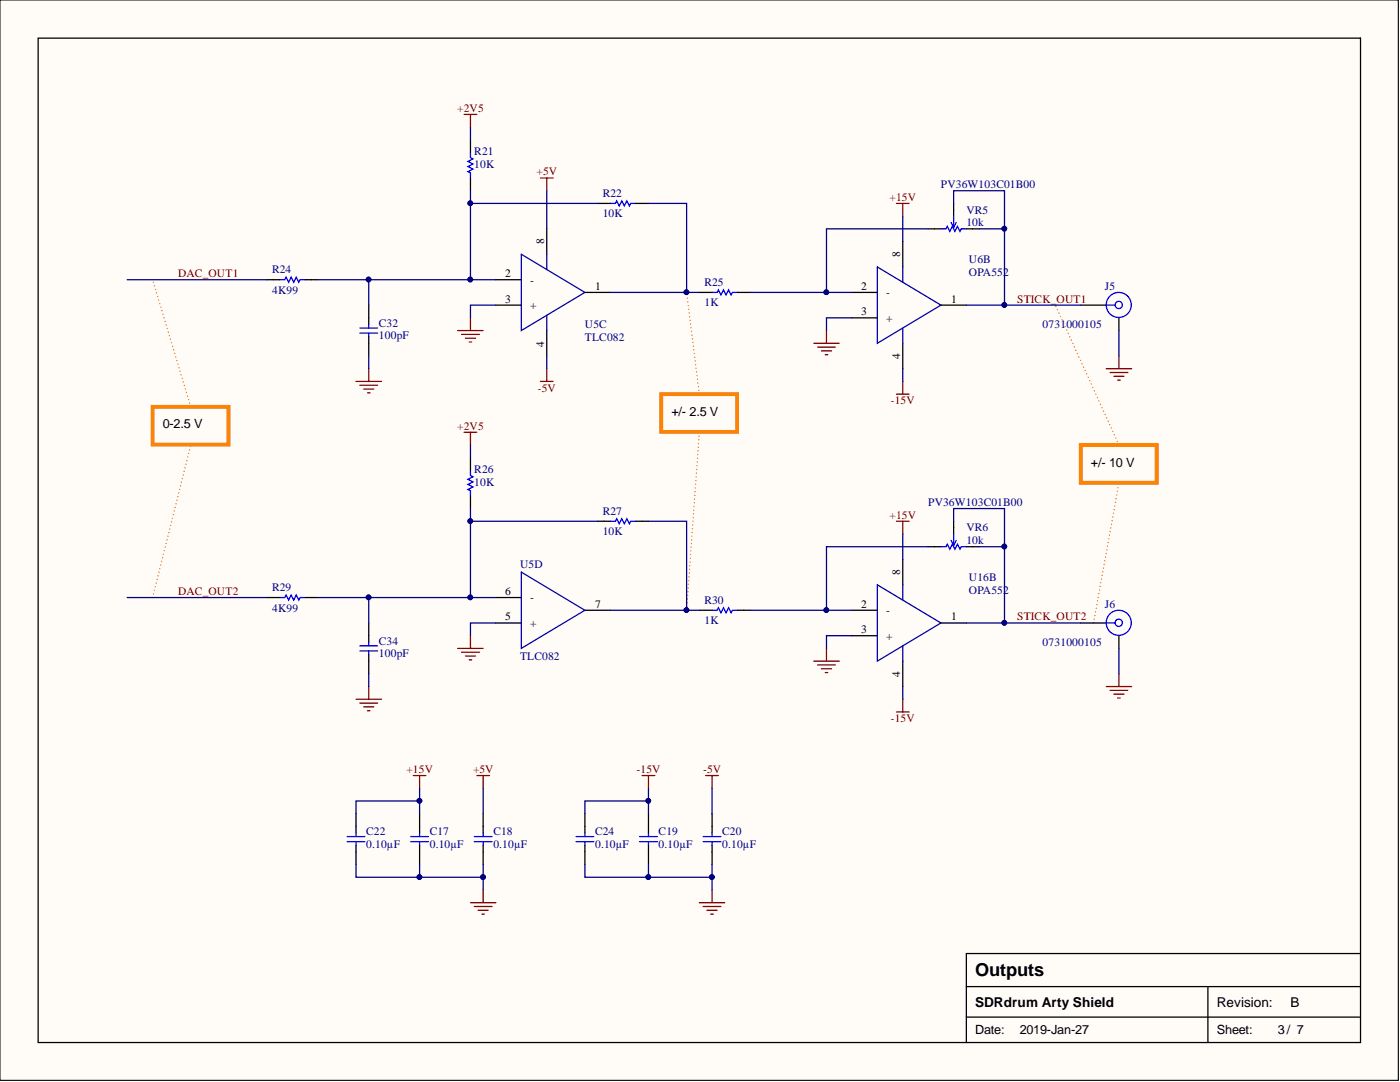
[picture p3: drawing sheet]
<svg xmlns="http://www.w3.org/2000/svg" width="279mm" height="216mm" viewBox="0 0 279 216" stroke-linecap="round" stroke-linejoin="round" font-family="sans-serif">
<path d="M0 0h279.1v215.6h-279.1z" fill="#fffcf8" stroke="#000" stroke-width=".2"/>
<g fill="none" stroke="#000" stroke-width=".25">
<path d="M7.6 7.6h263.9v200.4h-263.9zM93.9 27.9v2.5M93.9 35.5v2.6M53.3 55.8h2.5M60.9 55.8h2.5M99 55.8h5M109.1 45.7v5M116.7 58.3h5.1M119.3 40.6h2.5M126.9 40.6h2.5M139.6 58.3h2.5M147.2 58.3h2.5"/>
<path d="M170 58.3h5.1M180.2 48.2v5.1M185.2 45.7h2.6M190.3 40.6v2.5M192.9 45.7h2.5M73.6 60.9v3.8M73.6 67.2v3.8M99 60.9h5M109.1 66v5M170 63.4h5.1M180.2 68.5v5.1M187.8 60.9h5.1"/>
<path d="M215.7 60.9h5.1M223.3 63.4v2.6M93.9 91.3v2.6M93.9 98.9v2.6M53.3 119.2h2.5M60.9 119.2h2.5M99 119.2h5M119.3 104h2.5M126.9 104h2.5M180.2 111.6v5.1M185.2 109.1h2.6M190.3 104v2.5"/>
<path d="M192.9 109.1h2.5M73.6 124.3v3.8M73.6 130.7v3.8M99 124.3h5M116.7 121.8h5.1M139.6 121.8h2.5M147.2 121.8h2.5M170 121.8h5.1M170 126.8h5.1M180.2 131.9v5.1M187.8 124.3h5.1M215.7 124.3h5.1"/>
<path d="M223.3 126.8v2.6M71.1 162.4v3.8M71.1 168.7v3.8M83.7 162.4v3.8M83.7 168.7v3.8M96.4 162.4v3.8M96.4 168.7v3.8M116.7 162.4v3.8M116.7 168.7v3.8M129.4 162.4v3.8M129.4 168.7v3.8M142.1 162.4v3.8"/>
<path d="M142.1 168.7v3.8M192.9 196.9h78.6M241.1 196.9v11.1M271.5 190.3h-78.6v17.7M192.9 203h78.6"/>
</g>
<g fill="none" stroke="#800000" stroke-width=".25">
<path d="M92.6 22.8h2.6M93.9 22.8v2.6M107.8 35.5h2.6M109.1 35.5v2.6M178.9 40.6h2.5M180.2 40.6v2.5M71.1 76.1h5M71.8 76.9h3.6M72.6 77.6h2M73.3 78.4h.5M73.6 73.6v2.5M91.4 66h5"/>
<path d="M92.1 66.7h3.6M92.9 67.5h2M93.6 68.2h.5M93.9 63.4v2.6M107.8 76.1h2.6M109.1 73.6v2.5M162.4 68.5h5.1M163.2 69.3h3.5M163.9 70h2.1M164.7 70.8h.5M164.9 66v2.5M178.9 78.6h2.5"/>
<path d="M180.2 76.1v2.5M220.8 73.6h5M221.5 74.3h3.6M222.3 75.1h2M223.1 75.9h.5M223.3 71v2.6M92.6 86.3h2.6M93.9 86.3v2.5M178.9 104h2.5M180.2 104v2.5M71.1 139.5h5M73.6 137v2.5"/>
<path d="M91.4 129.4h5M92.1 130.1h3.6M92.9 130.9h2M93.6 131.7h.5M93.9 126.8v2.6M162.4 131.9h5.1M163.2 132.7h3.5M163.9 133.4h2.1M164.7 134.2h.5M164.9 129.4v2.5M180.2 139.5v2.6M220.8 137h5"/>
<path d="M221.5 137.8h3.6M222.3 138.5h2M223.1 139.3h.5M223.3 134.5v2.5M71.8 140.3h3.6M72.6 141.1h2M73.3 141.8h.5M82.5 154.8h2.5M83.7 154.8v2.5M95.2 154.8h2.5M96.4 154.8v2.5M128.1 154.8h2.6"/>
<path d="M129.4 154.8v2.5M140.8 154.8h2.6M142.1 154.8v2.5M178.9 142.1h2.5M96.4 177.6v2.5M142.1 177.6v2.5M93.9 180.1h5.1M94.7 180.9h3.5M95.4 181.6h2M96.2 182.4h.5M139.6 180.1h5M140.3 180.9h3.6"/>
<path d="M141.1 181.6h2M141.9 182.4h.5"/>
</g>
<g fill="none" stroke="#00f" stroke-width=".25">
<path d="M93.9 30.4v1.1l.5 .2-1 .5 1 .5-1 .5 1 .5-1 .5 .5 .3v1M55.8 55.8h1l.3-.5 .5 1 .5-1 .5 1 .5-1 .5 1 .3-.5h1M121.8 40.6h1l.3-.5 .5 1 .5-1 .5 1 .5-1 .5 1 .3-.5h1M142.1 58.3h1l.3-.5 .5 1.1 .5-1.1 .5 1.1 .5-1.1 .5 1.1 .3-.6h1M187.8 45.7h1l.2-.5 .6 1 .5-1 .5 1 .5-1 .5 1 .2-.5h1.1M189.8 44.4l.5 1M190.3 43.1v2.3M190.8 44.4l-.5 1M71.8 66.5h3.6M71.8 65.5h3.6M73.6 64.7v.8M73.6 66.5v.7"/>
<path d="M220.8 60.9h1.7M93.9 93.9v1l.5 .2-1 .5 1 .5-1 .6 1 .5-1 .5 .5 .2v1M55.8 119.2h1l.3-.5 .5 1 .5-1 .5 1 .5-1 .5 1 .3-.5h1M121.8 104h1l.3-.5 .5 1 .5-1 .5 1 .5-1 .5 1 .3-.5h1M187.8 109.1h1l.2-.5 .6 1 .5-1 .5 1 .5-1 .5 1 .2-.5h1.1M189.8 107.8l.5 1M190.3 106.5v2.3M190.8 107.8l-.5 1M71.8 129.9h3.6M71.8 128.9h3.6M73.6 128.1v.8M73.6 129.9v.8"/>
<path d="M142.1 121.8h1l.3-.5 .5 1 .5-1 .5 1 .5-1 .5 1 .3-.5h1M220.8 124.3h1.7M69.3 166.9h3.5M69.3 167.9h3.5M71.1 166.2v.7M71.1 167.9v.8M82 166.9h3.5M82 167.9h3.5M83.7 166.2v.7M83.7 167.9v.8M94.7 166.9h3.5M94.7 167.9h3.5"/>
<path d="M96.4 166.2v.7M96.4 167.9v.8M115 166.9h3.5M115 167.9h3.5M116.7 166.2v.7M116.7 167.9v.8M127.6 166.9h3.6M127.6 167.9h3.6M129.4 166.2v.7M129.4 167.9v.8M140.3 166.9h3.6M140.3 167.9h3.6"/>
<path d="M142.1 166.2v.7M142.1 167.9v.8"/>
<circle cx="223.3" cy="60.8" r=".72"/>
<circle cx="223.3" cy="60.8" r="2.5"/>
<circle cx="223.3" cy="124.3" r=".72"/>
<circle cx="223.3" cy="124.3" r="2.5"/>
</g>
<path d="M104 50.7l12.7 7.6-12.7 7.7zM109.1 50.7v3.1M175.1 53.3l12.7 7.6-12.7 7.6zM180.2 53.3v3M109.1 62.9v3.1M180.2 65.5v3M104 114.2l12.7 7.6-12.7 7.6zM175.1 116.7l12.7 7.6-12.7 7.6zM180.2 116.7v3M180.2 128.9v3" fill="none" stroke="#0000bf" stroke-width=".25"/>
<path d="M132 78.6h15.1v7.6h-15.1zM30.5 81.2h15.1v7.5h-15.1zM215.7 88.8h15.1v7.5h-15.1z" fill="none" stroke="#fd8300" stroke-width=".76"/>
<path d="M139.6 78.6l-2.6-20.3M38.1 81.2l-7.6-25.4M223.3 88.8l-12.7-27.9M30.5 119.2l7.6-30.4M137 121.8l2.6-35.5M218.2 124.3l5.1-27.9" fill="none" stroke="#fd8300" stroke-width=".25" stroke-dasharray="0 .7"/>
<g fill="none" stroke="#000080" stroke-width=".25">
<path d="M93.9 38.1v2.5h25.4M93.9 25.4v2.5M109.1 38.1v7.6M25.4 55.8h27.9M63.4 55.8h35.6M73.6 55.8v5.1M93.9 40.6v15.2M121.8 58.3h17.8M129.4 40.6h7.6v17.7M149.7 58.3h20.3M180.2 43.1v5.1M185.2 45.7h-20.3v12.6"/>
<path d="M190.3 40.6v-2.5h10.2v7.6M195.4 45.7h5.1v15.2M73.6 71v2.6M99 60.9h-5.1v2.5M109.1 71v2.6M170 63.4h-5.1v2.6M180.2 73.6v2.5M192.9 60.9h22.8M223.3 66v5M93.9 88.8v2.5M25.4 119.2h27.9M63.4 119.2h35.6"/>
<path d="M73.6 119.2v5.1M93.9 101.5v2.5h25.4M93.9 104v15.2M129.4 104h7.6v17.8M180.2 106.5v5.1M185.2 109.1h-20.3v12.7M190.3 104v-2.5h10.2v7.6M195.4 109.1h5.1v15.2M73.6 134.5v2.5M99 124.3h-5.1v2.5M121.8 121.8h17.8M149.7 121.8h20.3"/>
<path d="M170 126.8h-5.1v2.6M180.2 137v2.5M192.9 124.3h22.8M223.3 129.4v5.1M83.7 157.3v5.1M83.7 159.8h-12.6v2.6M96.4 157.3v5.1M129.4 157.3v5.1M129.4 159.8h-12.7v2.6M142.1 157.3v5.1M71.1 172.5v2.5h12.6M83.7 172.5v2.5h12.7"/>
<path d="M96.4 172.5v5.1M116.7 172.5v2.5h12.7M129.4 172.5v2.5h12.7M142.1 172.5v5.1"/>
</g>
<g fill="#000080" stroke="#000080" stroke-width=".2">
<circle cx="200.4" cy="45.6" r=".47"/>
<circle cx="200.4" cy="60.8" r=".47"/>
<circle cx="164.9" cy="58.3" r=".47"/>
<circle cx="200.4" cy="109" r=".47"/>
<circle cx="200.4" cy="124.3" r=".47"/>
<circle cx="164.9" cy="121.7" r=".47"/>
<circle cx="93.9" cy="55.8" r=".47"/>
<circle cx="93.9" cy="40.6" r=".47"/>
<circle cx="137" cy="58.3" r=".47"/>
<circle cx="93.9" cy="119.2" r=".47"/>
<circle cx="93.9" cy="104" r=".47"/>
<circle cx="137" cy="121.7" r=".47"/>
<circle cx="96.4" cy="175" r=".47"/>
<circle cx="83.7" cy="175" r=".47"/>
<circle cx="142.1" cy="175" r=".47"/>
<circle cx="129.4" cy="175" r=".47"/>
<circle cx="73.6" cy="119.2" r=".47"/>
<circle cx="73.6" cy="55.8" r=".47"/>
<circle cx="129.4" cy="159.8" r=".47"/>
<circle cx="83.7" cy="159.8" r=".47"/>
</g>
<text font-size="3.6" x="194.6" y="194.8">Outputs</text>
<g font-size="2.7">
<text x="194.6" y="200.8">SDRdrum Arty Shield</text>
<text x="242.8" y="200.8">Revision:</text>
<text x="257.6" y="200.8">B</text>
</g>
<g font-size="2.5">
<text x="134" y="83">+/- 2.5 V</text>
<text x="32.5" y="85.5">0-2.5 V</text>
<text x="217.7" y="93.1">+/- 10 V</text>
<text x="194.6" y="206.2">Date:</text>
<text x="203.5" y="206.2">2019-Jan-27</text>
<text x="242.8" y="206.2">Sheet:</text>
<text x="255" y="206.2">3/ 7</text>
</g>
<g font-size="2.3" fill="#800000">
<text x="91.3" y="22.3">+2V5</text>
<text x="107.1" y="35">+5V</text>
<text x="177.5" y="40.1">+15V</text>
<text x="35.5" y="55.3">DAC_OUT1</text>
<text x="203" y="60.4">STICK_OUT1</text>
<text x="107.3" y="78.1">-5V</text>
<text x="177.8" y="80.7">-15V</text>
<text x="91.3" y="85.7">+2V5</text>
<text x="177.5" y="103.5">+15V</text>
<text x="35.5" y="118.7">DAC_OUT2</text>
<text x="203" y="123.8">STICK_OUT2</text>
<text x="177.8" y="144.1">-15V</text>
<text x="81.1" y="154.2">+15V</text>
<text x="94.4" y="154.2">+5V</text>
<text x="127" y="154.2">-15V</text>
<text x="140.3" y="154.2">-5V</text>
</g>
<g font-size="2.3" fill="#000080">
<text x="94.7" y="33.5">10K</text>
<text x="94.7" y="31">R21</text>
<text x="120.3" y="39.3">R22</text>
<text x="187.8" y="37.5">PV36W103C01B00</text>
<text x="120.3" y="43.4">10K</text>
<text x="192.9" y="45.2">10k</text>
<text x="192.9" y="42.6">VR5</text>
<text x="193.4" y="52.5">U6B</text>
<text x="54.3" y="58.6">4K99</text>
<text x="54.3" y="54.5">R24</text>
<text x="140.6" y="57.1">R25</text>
<text x="193.4" y="55.1">OPA552</text>
<text x="220.5" y="57.8">J5</text>
<text x="75.6" y="65.2">C32</text>
<text x="116.7" y="65.5">U5C</text>
<text x="140.6" y="61.1">1K</text>
<text x="208.1" y="65.5">0731000105</text>
<text x="75.6" y="67.7">100pF</text>
<text x="116.7" y="68">TLC082</text>
<text x="94.7" y="94.4">R26</text>
<text x="94.7" y="96.9">10K</text>
<text x="185.2" y="101">PV36W103C01B00</text>
<text x="120.3" y="106.8">10K</text>
<text x="120.3" y="102.7">R27</text>
<text x="192.9" y="106">VR6</text>
<text x="103.8" y="113.4">U5D</text>
<text x="192.9" y="108.6">10k</text>
<text x="54.3" y="118">R29</text>
<text x="193.4" y="115.9">U16B</text>
<text x="193.4" y="118.5">OPA552</text>
<text x="54.3" y="122">4K99</text>
<text x="140.6" y="124.6">1K</text>
<text x="140.6" y="120.5">R30</text>
<text x="220.5" y="121.3">J6</text>
<text x="75.6" y="131.2">100pF</text>
<text x="75.6" y="128.6">C34</text>
<text x="103.8" y="131.7">TLC082</text>
<text x="208.1" y="128.9">0731000105</text>
<text x="73.1" y="166.7">C22</text>
<text x="85.8" y="166.7">C17</text>
<text x="98.5" y="166.7">C18</text>
<text x="118.8" y="166.7">C24</text>
<text x="131.4" y="166.7">C19</text>
<text x="144.1" y="166.7">C20</text>
<text x="73.1" y="169.2">0.10µF</text>
<text x="85.8" y="169.2">0.10µF</text>
<text x="98.5" y="169.2">0.10µF</text>
<text x="118.8" y="169.2">0.10µF</text>
<text x="131.4" y="169.2">0.10µF</text>
<text x="144.1" y="169.2">0.10µF</text>
</g>
<g font-size="2.3">
<text x="108.6" y="48.7" transform="rotate(-90 108.6 48.7)">8</text>
<text x="179.7" y="51.2" transform="rotate(-90 179.7 51.2)">8</text>
<text x="100.8" y="55.3">2</text>
<text x="105.8" y="56.6">-</text>
<text x="118.8" y="57.8">1</text>
<text x="171.9" y="57.8">2</text>
<text x="176.9" y="59.1">-</text>
<text x="100.8" y="60.4">3</text>
<text x="105.8" y="61.6">+</text>
<text x="171.9" y="62.9">3</text>
<text x="176.9" y="64.2">+</text>
<text x="189.8" y="60.4">1</text>
<text x="108.6" y="69.2" transform="rotate(-90 108.6 69.2)">4</text>
<text x="179.7" y="71.7" transform="rotate(-90 179.7 71.7)">4</text>
<text x="100.8" y="118.7">6</text>
<text x="105.8" y="120">-</text>
<text x="179.7" y="114.7" transform="rotate(-90 179.7 114.7)">8</text>
<text x="100.8" y="123.8">5</text>
<text x="105.8" y="125.1">+</text>
<text x="118.8" y="121.3">7</text>
<text x="171.9" y="121.3">2</text>
<text x="176.9" y="122.5">-</text>
<text x="189.8" y="123.8">1</text>
<text x="171.9" y="126.3">3</text>
<text x="176.9" y="127.6">+</text>
<text x="179.7" y="135.1" transform="rotate(-90 179.7 135.1)">4</text>
</g>
</svg>
